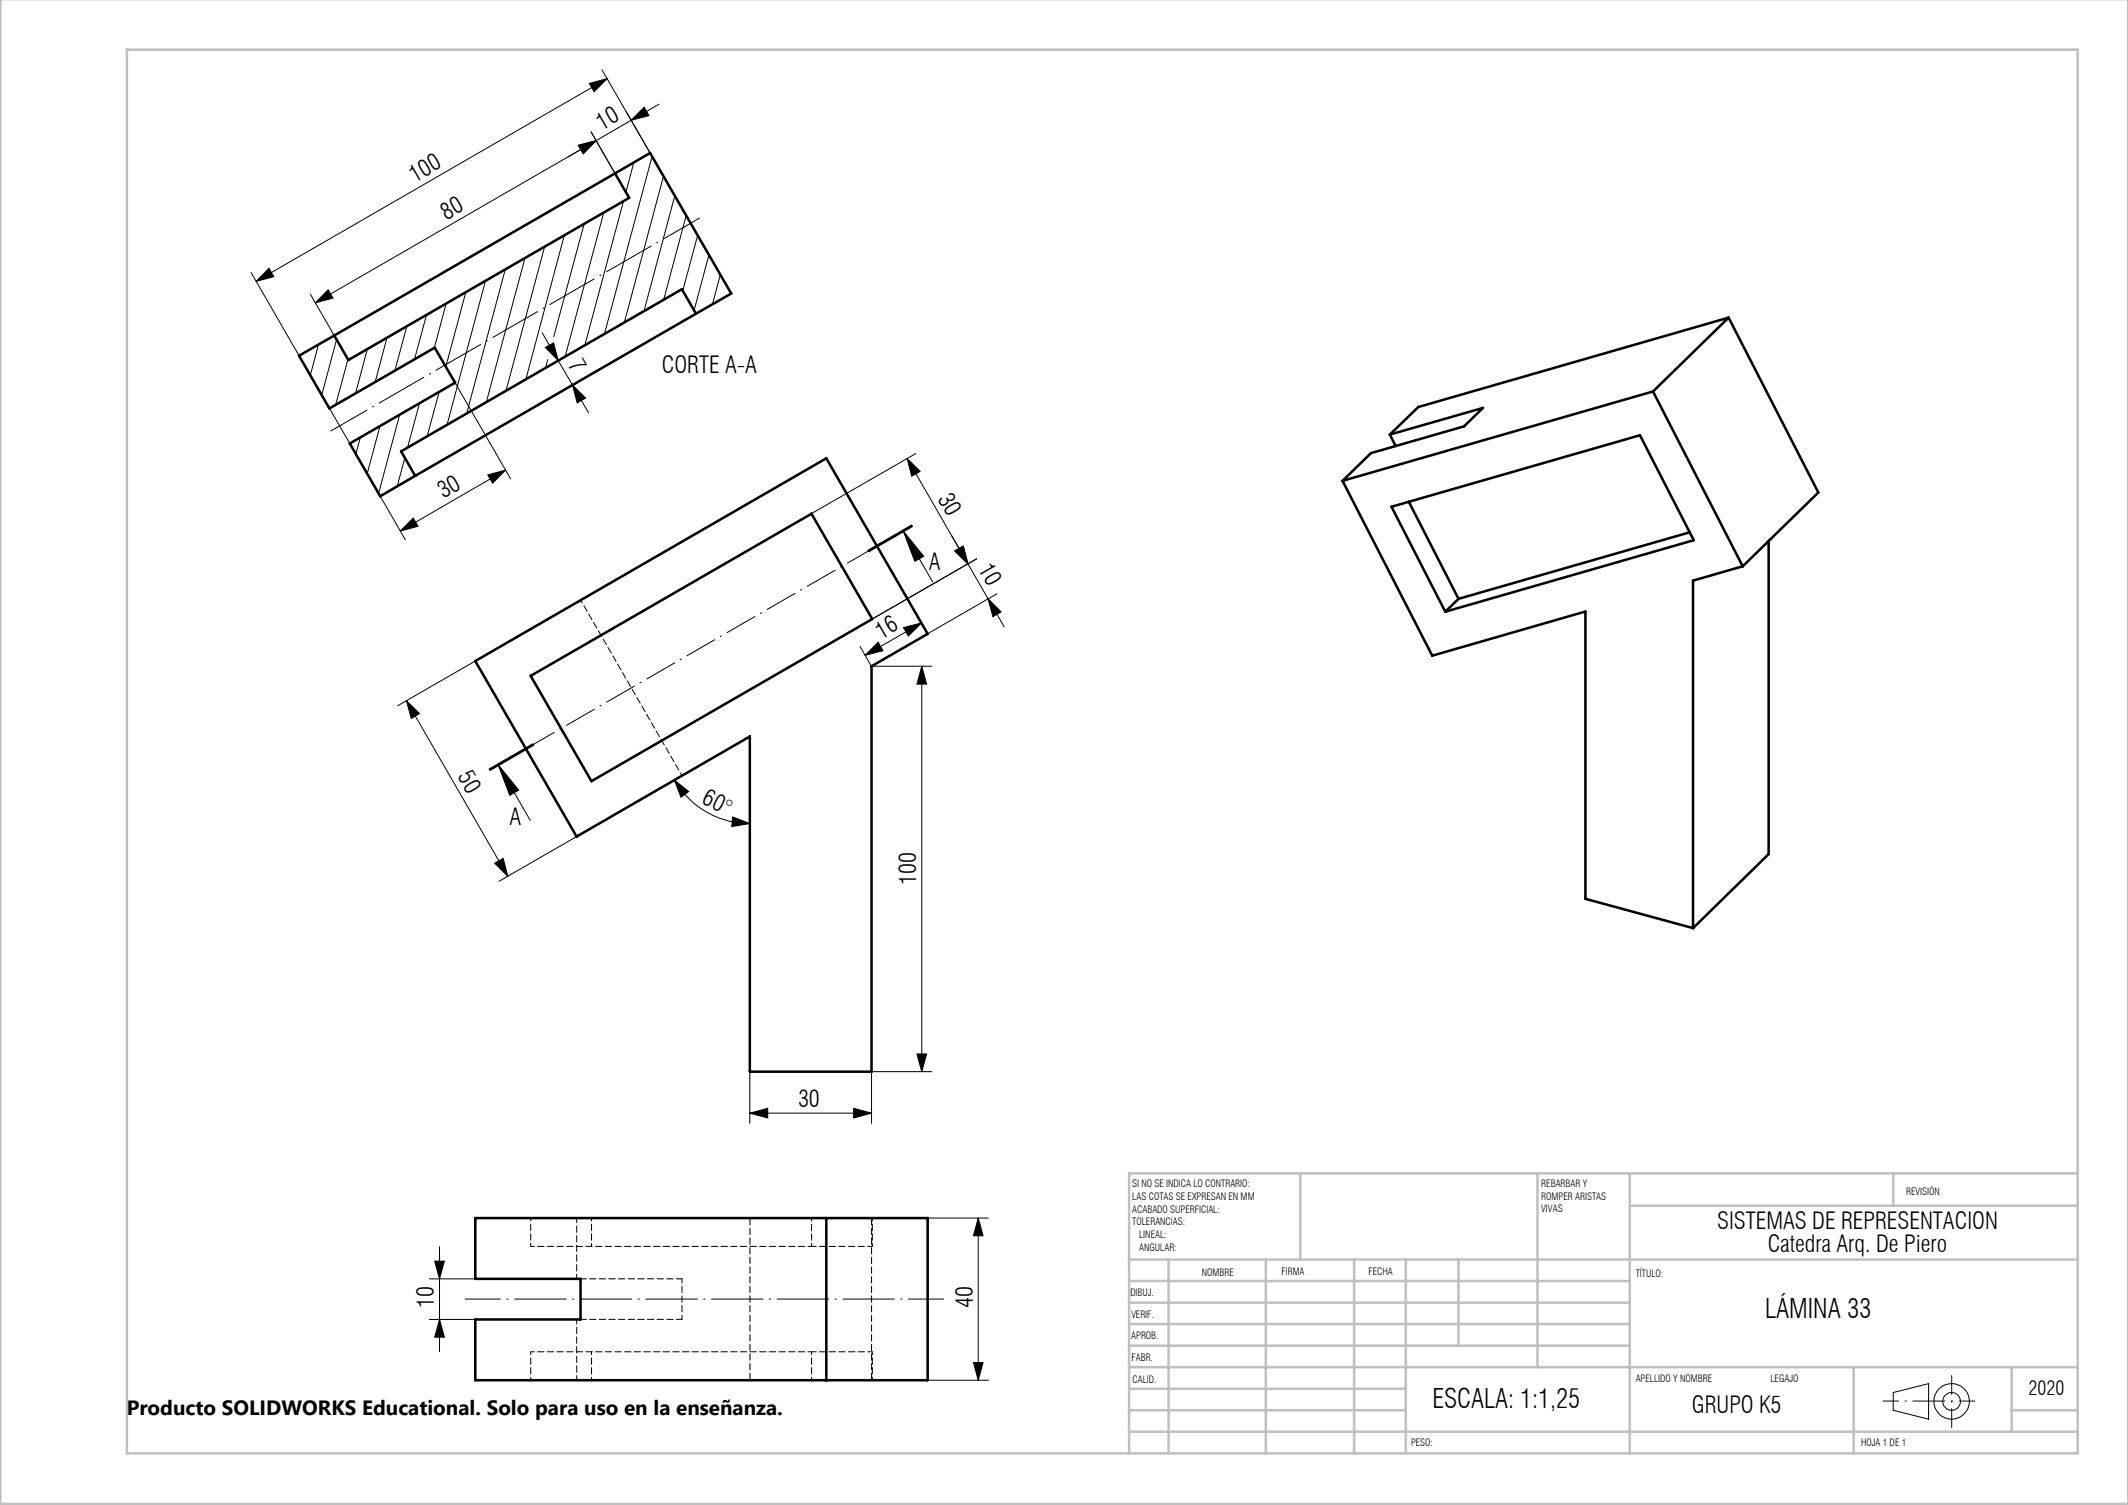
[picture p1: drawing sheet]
<svg xmlns="http://www.w3.org/2000/svg" width="420mm" height="297mm" viewBox="0 0 420 297" stroke-linecap="round" stroke-linejoin="round" font-family="sans-serif">
<g fill="none" stroke="#000" stroke-width=".2">
<path d="M116.3 16.5l3.5-1-2.5 2.6zM118.8 13.8l9.5 16.3M119.8 15.5l-69.2 40M114.2 28.7l3.5-.9-2.6 2.5zM116.7 26l4.6 8.1M117.7 27.8l-5.6 3.1M117.7 27.8l-55.5 32M123 39.7l-7.6 28.4M124.6 23.7l-6.9 4.1M125.1 32.1l-1.6 5.8M127.1 21.2l1 1.6-3.5 .9zM128.7 30.9l-9.4 35"/>
<path d="M130.1 20.6l-5.5 3.1M131 34.8l-7.8 28.8M133.2 38.7l-6.1 22.7M49.6 53.8l9.4 16.3M53.1 52.9l.9 1.7-3.4 .9zM61.2 58l4.7 8.1M64.8 57.2l.9 1.6-3.5 1zM88.1 59.9l-2.4 8.7M91.9 57.7l-3.9 14.7M95.8 55.4l-7.6 28.5M99.7 53.2l-7.6 28.4M103.6 50.9l-7.6 28.4"/>
<path d="M107.5 48.7l-7.6 28.4M111.4 46.5l-7.6 28.4M115.3 44.2l-6 22.3M119.2 41.9l-7.6 28.3M135.4 42.5l-4.4 16.7M137.7 46.5l-2.9 10.9M139.9 50.3l-2.9 11M142.2 54.2l-1.6 5.8M62.9 68l-1.7 6.1M66.4 67l-2.9 11M68.7 70.9l-2.4 9M72.5 68.9l-2.3 8.7"/>
<path d="M76.4 66.6l-2.4 8.8M80.3 64.4l-2.4 8.8M82.8 79.6l-2.4 8.7M84.2 62.2l-2.4 8.7M86.7 77.3l-2.4 8.8M89.9 75.6l10.9 18.9M107 65.6l3.2 5.6M107.6 68.6l1.7-.9 .9 3.5zM108.1 70.9l-.4 1.7M110.2 71.2l2.8 4.8M113 76l2.6 2.6-1.7 .9zM113 76l3.2 5.5"/>
<path d="M65.1 80.7l14.9 25.8M71.1 86.3l-.9 3.3M75 84.1l-2.5 9.4M78.9 81.8l-4.2 15.6M79.9 90.3l-1.5 5.7M96.3 93.7l3.5-.9-2.6 2.6zM99.8 92.8l-20.8 12M179 90.5l12 20.8M179 90.5l2.6 2.5-1.6 1zM180.8 89.5l-20.6 11.8M79 104.8l2.6-2.6 .9 1.7zM178.3 104.8l4 5-1.7 1z"/>
<path d="M178.3 104.8l5.8 10M179.9 103.6l-8.6 5M180 103.8l-8.6 5M180.1 103.9l-8.6 5M188.5 108.7l1.6-.9 .9 3.5zM191 111.3l7.2 12.4M192.8 110.3l-20.5 11.8M195 118.2l2.6 2.6-1.6 .9zM196.7 117.2l-13.5 7.8M80.2 138.3l2.6 2.5-1.6 1zM80.2 138.3l20 34.6M93.7 130.5l-15.2 8.8"/>
<path d="M169.8 127.6l2.1 3.8M170.7 129.3l2.6-2.6 1 1.7zM172.1 131.5h11.8M178.3 123.9l3.6-1-2.6 2.6zM181.9 122.9l-11.2 6.4M181.9 131.5v80M181.9 131.5l1 3.5h-1.9zM96.7 152.1l8.7-5zM98.3 150.9l6.4 11M98.3 150.9l4.1 5-1.8 1zM105.2 146.8l-8.7 5M105.3 146.9l-8.7 5"/>
<path d="M133.1 153.9l2.8 2.3-1.5 1.1zM133.1 153.9a17.2 17.2 0 0 0 14.9 8.6M97.6 170.4l1.7-1 .9 3.5zM113.7 165.1l-15.2 8.8M144.6 161.2l3.4 1.3-3.6 .6zM148 219.7l3.5-1v1.9zM148 211.6v10.1M148 219.7h24M168.5 218.7l3.5 1-3.5 .9zM172 211.6v10.1M172.1 211.5h11.8M181 208h1.9l-1 3.5z"/>
<path d="M84.7 252.4h9M85.8 248.9h1.9l-1 3.5zM86.7 246v20.7M183.2 240.4h11.9M193.1 240.4l.9 3.5h-1.9zM193.1 240.4v32M84.7 260.4h9M86.7 260.4l1 3.5h-1.9zM183.2 272.4h11.9M192.1 268.9h1.9l-.9 3.5zM373.7 274.8l6.9-1.8v7.1l-6.9-1.8z"/>
<circle cx="385.2" cy="276.6" r="1.75"/>
<circle cx="385.2" cy="276.5" r="3.5"/>
</g>
<path d="M371.6 276.5h18.2" fill="none" stroke="#000" stroke-width=".2" stroke-dasharray="6.3 1.3 .3 1.3" stroke-dashoffset="3.3"/>
<path d="M385.2 271.5v10.2" fill="none" stroke="#000" stroke-width=".2" stroke-dasharray="6.3 1.3 .3 1.3" stroke-dashoffset="2.6"/>
<g fill="none" stroke="#c0c0c0" stroke-width=".5">
<path d="M.1 -.1v296.9h419.9M25 9.8h385.1v277h-385.1zM256.6 231.6v17M303.5 231.6v38.2M321.7 231.6v55.2M321.7 237.9h88.4M373.7 231.6v6.3M410.1 231.6h-187.3v55.2M222.8 248.6h187.3M222.8 257.1h98.9M222.8 252.8h98.9M230.6 248.6v38.2"/>
<path d="M249.8 248.6v38.2M267.3 248.6v38.2M277.5 248.6v38.2M287.9 248.6v17M222.8 265.6h98.9M222.8 261.3h98.9M222.8 278.3h54.7M222.8 274.1h54.7M222.8 269.8h187.3M365.9 269.8v17M397.1 278.3h13M397.1 269.8v12.7"/>
<path d="M222.8 282.5h187.3"/>
</g>
<path d="M180 103.8l-83.4 48.1" fill="none" stroke="#000" stroke-width=".2" stroke-dasharray="6.3 1.3 .3 1.3" stroke-dashoffset=".7"/>
<path d="M138.1 43l-72.8 42" fill="none" stroke="#000" stroke-width=".2" stroke-dasharray="10.2 1.3 .3 1.3" stroke-dashoffset="1.9"/>
<path d="M186.2 256.4h-94.4" fill="none" stroke="#000" stroke-width=".2" stroke-dasharray="10.2 1.3 .3 1.3" stroke-dashoffset="3.2"/>
<g fill="#000">
<path d="M114.2 28.7l3.5-.9-2.6 2.5zM127.1 21.2l1 1.6-3.5 .9z"/>
<path d="M114.2 28.7l3.5-.9-2.6 2.5zM64.8 57.2l.9 1.6-3.5 1zM116.3 16.5l3.5-1-2.5 2.6zM53.1 52.9l.9 1.7-3.4 .9z"/>
<path d="M107.6 68.6l1.7-.9 .9 3.5zM113 76l2.6 2.6-1.7 .9z"/>
<path d="M96.3 93.7l3.5-.9-2.6 2.6zM79 104.8l2.6-2.6 .9 1.7z"/>
<path d="M178.3 104.8l4 5-1.7 1zM98.3 150.9l4.1 5-1.8 1z"/>
<path d="M188.5 108.7l1.6-.9 .9 3.5zM179 90.5l2.6 2.5-1.6 1z"/>
<path d="M188.5 108.7l1.6-.9 .9 3.5zM195 118.2l2.6 2.6-1.6 .9z"/>
<path d="M80.2 138.3l2.6 2.5-1.6 1zM97.6 170.4l1.7-1 .9 3.5z"/>
<path d="M170.7 129.3l2.6-2.6 1 1.7zM178.3 123.9l3.6-1-2.6 2.6z"/>
<path d="M133.1 153.9l2.8 2.3-1.5 1.1zM144.6 161.2l3.4 1.3-3.6 .6z"/>
<path d="M148 219.7l3.5-1v1.9zM168.5 218.7l3.5 1-3.5 .9z"/>
<path d="M181 208h1.9l-1 3.5zM181.9 131.5l1 3.5h-1.9z"/>
<path d="M86.7 260.4l1 3.5h-1.9zM85.8 248.9h1.9l-1 3.5z"/>
<path d="M192.1 268.9h1.9l-.9 3.5zM193.1 240.4l.9 3.5h-1.9z"/>
</g>
<g fill="none" stroke="#000" stroke-width=".5">
<path d="M121.4 34.2l2.8 4.8-55.4 32-2.8-4.8M121.4 34.2l6.9-4 16 27.7-6.9 4M121.4 34.2l-55.4 32M66 66.2l-7 4 6 10.4 20.8-12 4 6.9-20.8 12 6 10.4 7-4M137.4 61.9l-2.8-4.8-55.4 32 2.8 4.8M137.4 61.9l-55.4 32M326.2 77.3l17.8 34.5M326.2 77.3l-61.2 17.6M341.2 62.7l17.7 34.5-14.9 14.6M341.2 62.7l-15 14.6M341.2 62.7l-61.3 17.6-5.6 5.5M265 94.9l17.7 34.5 30.2-8.7v56.7l21.3 5.8"/>
<path d="M274.3 85.8l18.4-5.3-3.7 3.6-18.4 5.3-5.6 5.5M274.3 85.8l1.1 2.2M278.1 99l9.8 19.2M274.6 100l49.1-14.1 10.6 20.7-49 14.1zM287.9 118.2l-2.6 2.5M333.5 105.1l-45.6 13.1M344 111.8l-9.8 2.8v68.6M349.1 106.7v61.9l-14.9 14.6M93.8 130.5l69.3-40.1 20 34.7-11.1 6.4v80h-24v-66.2l-34.2 19.8zM104.7 133.4l55.5-32 12 20.8-55.5 32zM93.8 240.4h89.3v32h-89.3v-12h20.8v-8h-20.8zM163.1 240.4v32"/>
</g>
<path d="M134.6 153.1l-20-34.7" fill="none" stroke="#000" stroke-width=".2" stroke-dasharray="1.3 .6" stroke-dashoffset=".6"/>
<path d="M104.8 246v-5.6M116.8 246v-5.6M160.2 246v-5.6M172.2 246v-5.6M104.8 266.8v5.6M116.8 266.8v5.6M160.2 266.8v5.6M172.2 266.8v5.6" fill="none" stroke="#000" stroke-width=".2" stroke-dasharray="1.3 .6" stroke-dashoffset=".7"/>
<path d="M113.8 252.4v-12M172.2 246h-12M113.8 272.4v-12M172.2 266.8h-12" fill="none" stroke="#000" stroke-width=".2" stroke-dasharray="1.3 .6" stroke-dashoffset=".3"/>
<path d="M160.2 246h-55.4M160.2 266.8h-55.4" fill="none" stroke="#000" stroke-width=".2" stroke-dasharray="1.3 .6" stroke-dashoffset=".5"/>
<path d="M134.6 252.4h-20M134.6 260.4h-20" fill="none" stroke="#000" stroke-width=".2" stroke-dasharray="1.3 .6" stroke-dashoffset=".2"/>
<path d="M148 272.4v-32M172 272.4v-32" fill="none" stroke="#000" stroke-width=".2" stroke-dasharray="1.3 .6" stroke-dashoffset="-.1"/>
<path d="M134.6 252.4v8" fill="none" stroke="#000" stroke-width=".2" stroke-dasharray="1.3 .6" stroke-dashoffset=".4"/>
<g font-size="5.3">
<text x="348.4" y="260.1">LÁMINA 33</text>
<text x="282.7" y="277.9">ESCALA: 1:1,25</text>
</g>
<g font-size="4.6">
<text x="118.8" y="25.8" transform="rotate(-30 118.8 25.8)">10</text>
<text x="81.9" y="36.2" transform="rotate(-30 81.9 36.2)">100</text>
<text x="88.1" y="43.5" transform="rotate(-30 88.1 43.5)">80</text>
<text x="112" y="72.1" transform="rotate(60 112 72.1)">7</text>
<text x="130.6" y="73.5">CORTE A-A</text>
<text x="87.5" y="98.6" transform="rotate(-30 87.5 98.6)">30</text>
<text x="184.9" y="98.4" transform="rotate(60 184.9 98.4)">30</text>
<text x="183.3" y="112.4">A</text>
<text x="192.9" y="112.3" transform="rotate(60 192.9 112.3)">10</text>
<text x="173.9" y="126.2" transform="rotate(-30 173.9 126.2)">16</text>
<text x="90.1" y="153.2" transform="rotate(60 90.1 153.2)">50</text>
<text x="138.3" y="158.5" transform="rotate(26 138.3 158.5)">60°</text>
<text x="100.6" y="162.9">A</text>
<text x="180.8" y="174.7" transform="rotate(-90 180.8 174.7)">100</text>
<text x="157.5" y="218.5">30</text>
<text x="338.9" y="242.5">SISTEMAS DE REPRESENTACION</text>
<text x="348.9" y="247.1">Catedra Arq. De Piero</text>
<text x="85.7" y="258.2" transform="rotate(-90 85.7 258.2)">10</text>
<text x="192" y="258.2" transform="rotate(-90 192 258.2)">40</text>
<text x="333.9" y="278.9">GRUPO K5</text>
</g>
<text font-size="4.1" x="25" y="279.3">Producto SOLIDWORKS Educational. Solo para uso en la enseñanza.</text>
<text font-size="3.9" x="400.4" y="275.3">2020</text>
<g font-size="2">
<text x="223.5" y="234.3">SI NO SE INDICA LO CONTRARIO:</text>
<text x="223.5" y="236.8">LAS COTAS SE EXPRESAN EN MM</text>
<text x="223.5" y="239.3">ACABADO SUPERFICIAL:</text>
<text x="304.2" y="234.2">REBARBAR Y</text>
<text x="304.2" y="236.7">ROMPER ARISTAS</text>
<text x="304.2" y="239.2">VIVAS</text>
<text x="376.2" y="235.9">REVISIÓN</text>
<text x="223.5" y="241.8">TOLERANCIAS:</text>
<text x="224.8" y="244.3">LINEAL:</text>
<text x="224.8" y="246.8">ANGULAR:</text>
<text x="237.2" y="251.7">NOMBRE</text>
<text x="252.9" y="251.7">FIRMA</text>
<text x="270.1" y="251.7">FECHA</text>
<text x="322.8" y="252">TÍTULO:</text>
<text x="223.1" y="255.8">DIBUJ.</text>
<text x="223.3" y="260.1">VERIF.</text>
<text x="223.3" y="264.2">APROB.</text>
<text x="223.3" y="268.5">FABR.</text>
<text x="223.6" y="272.9">CALID.</text>
<text x="322.8" y="272.8">APELLIDO Y NOMBRE</text>
<text x="349.4" y="272.8">LEGAJO</text>
<text x="278.5" y="285.3">PESO:</text>
<text x="367.3" y="285.3">HOJA 1 DE 1</text>
</g>
</svg>
